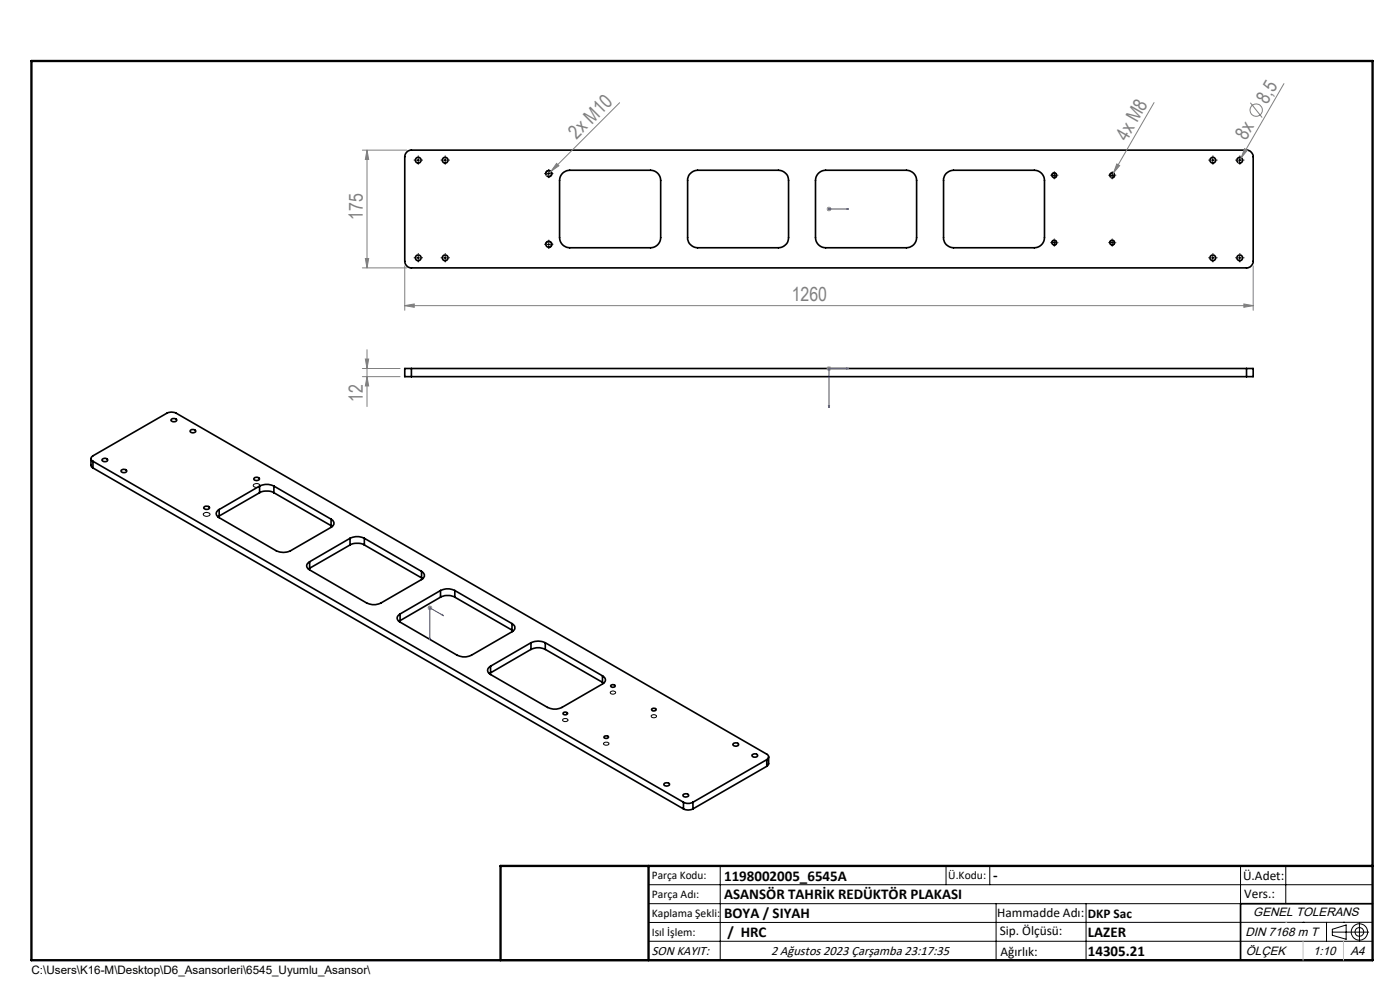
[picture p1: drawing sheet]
<svg xmlns="http://www.w3.org/2000/svg" width="297mm" height="210mm" viewBox="0 0 297 210" stroke-linecap="round" stroke-linejoin="round" font-family="sans-serif">
<g fill="none" stroke="#000" stroke-width=".35">
<path d="M86.3 32.3l.7-.5h177.4a1.45 1.45 0 0 1 1.5 1.5v22.1a1.45 1.45 0 0 1-1.5 1.4h-177.1a1.45 1.45 0 0 1-1.4-1.4v-22.1l.1-.6zM119.3 36.8l.9-.6 .7-.1h17.1a2.17 2.17 0 0 1 2.2 2.2v12.1a2.17 2.17 0 0 1-2.2 2.2h-17.1a2.17 2.17 0 0 1-2.2-2.2v-12.1l.1-.7zM146.3 37l.7-.6 1-.3h17.1a2.17 2.17 0 0 1 2.2 2.2v12.1a2.17 2.17 0 0 1-2.2 2.2h-17.1a2.17 2.17 0 0 1-2.1-2.2v-12.5zM173.6 36.8l.9-.6 .7-.1h17.1a2.17 2.17 0 0 1 2.2 2.2v12.1a2.17 2.17 0 0 1-2.2 2.2h-17.1a2.17 2.17 0 0 1-2.2-2.2v-12.1l.1-.7zM200.8 36.8l.8-.6 .7-.1h17.1a2.17 2.17 0 0 1 2.2 2.2v12.1a2.17 2.17 0 0 1-2.2 2.2h-17.1a2.11 2.11 0 0 1-2.1-2.2v-12.5zM87.3 78.2h-1.4v1.7h1.4M87.3 78.2v1.7M87.3 78.2h177.1M87.3 79.9h177.1M264.4 78.2h1.5v1.7h-1.5M264.4 78.2v1.7M19.3 97.3v1.4l.4 .6"/>
<path d="M19.7 97.9a.61 .61 0 0 1-.4-.6 .61 .61 0 0 1 .4-.6l15.7-9a2.17 2.17 0 0 1 2 0l125.3 72.3a.63 .63 0 0 1 .4 .6 .63 .63 0 0 1-.4 .5M19.7 97.9l125.3 72.3M19.7 97.9v1.4M19.7 99.3l125.3 72.3M21.7 97.4a.59 .59 0 0 1 .7-.2 .59 .59 0 0 1 .4 .5 .64 .64 0 0 1-.6 .3 .64 .64 0 0 1-.5-.5zM25.8 99.7a.61 .61 0 0 1 .6-.2 .61 .61 0 0 1 .4 .5 .67 .67 0 0 1-1.1-.2zM36.4 88.9a.75 .75 0 0 1 1.1 .3 .69 .69 0 0 1-1.2-.2zM40.4 91.3a.61 .61 0 0 1 .7-.2 .61 .61 0 0 1 .4 .5 .66 .66 0 0 1-1.1-.2zM43.3 107.5a.75 .75 0 0 1 1.2 .3 .69 .69 0 0 1-1.2-.2zM46.5 108.1a.91 .91 0 0 0-.6 .8 .91 .91 0 0 0 .6 .9l12.1 7a3.4 3.4 0 0 0 3 0l8.6-4.9a.92 .92 0 0 0 .6-.9 .92 .92 0 0 0-.6-.9M46.5 109.5l-.3 .1M46.5 108.1v1.4"/>
<path d="M53.9 101.5a.68 .68 0 0 1 1.1 .1 .64 .64 0 0 1-.6 .3 .64 .64 0 0 1-.5-.4zM55.1 103.1a3.4 3.4 0 0 1 3 0M55.1 104.5a3.4 3.4 0 0 1 3 0M55.1 103.1l-8.6 5M55.1 103.1v1.4M55.1 104.5l-8.6 5M58.1 103.1l12.1 7M58.1 104.5l12.1 7M58.1 103.1v1.4M65.7 119.2a.91 .91 0 0 0-.6 .8 .91 .91 0 0 0 .6 .9l12.1 7a3.4 3.4 0 0 0 3 0l8.6-5a.92 .92 0 0 0 .6-.8 .92 .92 0 0 0-.6-.9M65.7 119.2v1.3M70.2 111.5l.3 .2"/>
<path d="M70.2 110.1v1.4M74.3 114.2a3.4 3.4 0 0 1 3 0M74.3 115.6a3.4 3.4 0 0 1 3 0M74.3 114.2l-8.6 5M74.3 114.2v1.4M74.3 115.6l-8.6 4.9M77.3 114.2l12.1 7M77.3 115.6l12.1 7M77.3 114.2v1.4M65.7 120.5l-.3 .2M84.9 130.2a.91 .91 0 0 0-.7 .9 .91 .91 0 0 0 .7 .9l12.1 7a3.4 3.4 0 0 0 3 0l8.6-5a.92 .92 0 0 0 .6-.9 .92 .92 0 0 0-.6-.8M84.9 131.6l-.3 .2"/>
<path d="M84.9 130.2v1.4M89.4 122.6l.3 .2M89.4 121.2v1.4M93.5 125.3a3.4 3.4 0 0 1 3 0M93.5 126.7a3.4 3.4 0 0 1 3 0M93.5 125.3l-8.6 4.9M93.5 125.3v1.4M93.5 126.7l-8.6 4.9M96.5 125.3l12.1 7M96.5 125.3v1.4M96.5 126.7l12.1 7M108.6 133.7l.3 .1"/>
<path d="M108.6 132.3v1.4M112.6 136.3a3.4 3.4 0 0 1 3.1 0M112.6 137.8a3.4 3.4 0 0 1 3.1 0M112.6 136.3l-8.5 5M112.6 136.3v1.5M112.6 137.8l-8.5 4.9M115.7 136.3l12.1 7.1M115.7 136.3v1.5M115.7 137.8l12.1 6.9M104.1 141.3a.93 .93 0 0 0-.7 .9 .93 .93 0 0 0 .7 .9l12.1 7a3.4 3.4 0 0 0 3 0l8.6-5a.91 .91 0 0 0 .6-.9 .91 .91 0 0 0-.6-.8M104.1 142.7l-.3 .2M104.1 141.3v1.4"/>
<path d="M119.6 151.2a.45 .45 0 0 1 .5-.1 .45 .45 0 0 1 .2 .4 .48 .48 0 0 1-.5 .1 .48 .48 0 0 1-.3-.4zM127.8 144.7l.3 .2M127.8 143.4v1.3M128.2 156.2a.44 .44 0 0 1 .5-.2 .44 .44 0 0 1 .3 .5 .49 .49 0 0 1-.8-.2zM129.6 145.4a.48 .48 0 0 1 .5-.2 .48 .48 0 0 1 .4 .5 .51 .51 0 0 1-.6 .1 .51 .51 0 0 1-.3-.4zM138.3 150.4a.48 .48 0 0 1 .5-.2 .48 .48 0 0 1 .3 .5 .51 .51 0 0 1-.5 .1 .51 .51 0 0 1-.3-.4zM155.6 157.8a.58 .58 0 0 1 .6-.3 .58 .58 0 0 1 .4 .6 .66 .66 0 0 1-1.1-.3zM140.9 166.2a.61 .61 0 0 1 .7-.2 .61 .61 0 0 1 .4 .5 .66 .66 0 0 1-1.1-.2zM144.9 168.6a.65 .65 0 0 1 .6-.2 .65 .65 0 0 1 .6 .5 .69 .69 0 0 1-1.2-.3zM145 170.2a2.17 2.17 0 0 0 2 0M145 171.6a2.17 2.17 0 0 0 2 0M145 170.2v1.4"/>
<path d="M147 170.2v1.4M159.6 160.1a.61 .61 0 0 1 .7-.2 .61 .61 0 0 1 .4 .5 .59 .59 0 0 1-.7 .3 .59 .59 0 0 1-.4-.6zM162.7 161.1l-15.7 9.1M162.7 161.1v1.5M162.7 162.6l-15.7 9M163.1 160.5v1.6l-.4 .5M291.2 191.7h-28v12M106.2 203.7h185"/>
<circle cx="88.7" cy="34" r=".61"/>
<circle cx="94.4" cy="34" r=".61"/>
<circle cx="116.4" cy="36.8" r=".61"/>
<circle cx="223.6" cy="37.2" r=".48"/>
<circle cx="235.9" cy="37.2" r=".49"/>
<circle cx="257.3" cy="34" r=".61"/>
<circle cx="263" cy="34" r=".61"/>
<circle cx="88.7" cy="54.7" r=".61"/>
<circle cx="94.4" cy="54.7" r=".61"/>
<circle cx="116.4" cy="51.8" r=".61"/>
<circle cx="223.6" cy="51.5" r=".48"/>
<circle cx="235.9" cy="51.5" r=".49"/>
<circle cx="257.3" cy="54.7" r=".61"/>
<circle cx="263" cy="54.7" r=".61"/>
</g>
<g fill="none" stroke="#808080" stroke-width=".21">
<path d="M272.4 17.7l-9.1 15.8M76.9 31.8h9.4M77.9 31.8l.3 2h-.7zM77.9 31.8v25M118.1 34.7l.5 .5-1.7 1.1zM131.4 21.8l-15.5 15.6M236.2 36.7l-.5 1M236.9 34.8l.6 .3-1.3 1.6zM244.8 21.8l-8.6 14.9M263.3 33.5l-.6 1M264 31.5l.6 .4-1.3 1.6zM265.3 21.8l2.5 3.1"/>
<path d="M76.9 56.8h9.4M77.5 54.8h.7l-.3 2zM85.9 56.4v9.4M175.4 44.3h1M175.5 44l.7 .7M175.9 43.8v1M176.2 44l-.7 .7M265.9 56.4v9.4M76.9 78.2h8M76.9 79.9h8M77.5 76.2h.7l-.3 2zM77.9 79.9l.3 2h-.7z"/>
<path d="M77.9 74.2v12M85.9 64.8l2-.3v.7zM85.9 64.8h180M175.4 78.2h1M175.5 77.8l.7 .7M175.9 77.7v1M176.2 77.8l-.7 .7M263.9 64.5l2 .3-2 .4zM90.7 128.9h1M90.8 128.6l.7 .7M91.2 128.4v1M91.5 128.6l-.7 .7"/>
<circle cx="266.5" cy="23.3" r="1.31"/>
</g>
<g fill="none" stroke="#000" stroke-width=".21">
<path d="M88.4 34h.7M88.7 33.6v.8M94.1 34h.7M94.4 33.6v.8M115.7 37a.72 .72 0 0 1 .6-.9 .72 .72 0 0 1 .8 .8 .72 .72 0 0 1-.9 .6M116.1 36.8h.7M116.4 36.5v.7M223.1 37.4a.57 .57 0 0 1 .5-.8 .57 .57 0 0 1 .6 .6 .57 .57 0 0 1-.7 .5M223.3 37.2h.7M223.7 36.8v.8M235.4 37.4a.57 .57 0 0 1 .4-.8 .57 .57 0 0 1 .7 .6 .57 .57 0 0 1-.7 .5M235.6 37.2h.7"/>
<path d="M235.9 36.8v.8M256.9 34h.7M257.3 33.6v.8M262.6 34h.7M263 33.6v.8M88.4 54.7h.7M88.7 54.3v.8M94.1 54.7h.7M94.4 54.3v.8M115.7 52a.72 .72 0 0 1 .6-.9 .72 .72 0 0 1 .8 .8 .72 .72 0 0 1-.9 .6M116.1 51.8h.7M116.4 51.5v.7"/>
<path d="M223.1 51.6a.57 .57 0 0 1 .5-.7 .57 .57 0 0 1 .6 .6 .57 .57 0 0 1-.7 .5M223.3 51.5h.7M223.7 51.1v.7M235.4 51.6a.57 .57 0 0 1 .4-.7 .57 .57 0 0 1 .7 .6 .57 .57 0 0 1-.7 .5M235.6 51.5h.7M235.9 51.1v.7M256.9 54.7h.7M257.3 54.3v.8M262.6 54.7h.7M263 54.3v.8M43.1 109a.8 .8 0 0 1 1.4 .2 .76 .76 0 0 1-.7 .3 .76 .76 0 0 1-.7-.5zM53.8 102.8a.8 .8 0 0 1 1.3 .3 .82 .82 0 0 1-1.4-.2z"/>
<path d="M119.5 152.5l.4-.1a.37 .37 0 0 1 .6 .3 .37 .37 0 0 1-.5 .4l-.3-.1a.28 .28 0 0 1-.3-.1 .28 .28 0 0 1 .1-.4zM128.1 157.6a.59 .59 0 0 1 .6-.2 .59 .59 0 0 1 .5 .5 .63 .63 0 0 1-1.1-.2zM129.5 146.8a.59 .59 0 0 1 .6-.2 .59 .59 0 0 1 .5 .4 .58 .58 0 0 1-.7 .3 .58 .58 0 0 1-.4-.5zM138.3 151.7a.53 .53 0 0 1 .6-.1 .53 .53 0 0 1 .3 .5 .58 .58 0 0 1-.6 .2 .58 .58 0 0 1-.4-.5zM137.6 187.7h153.6M137.6 191.7h153.6M137.6 199.7h153.6M152.8 183.7v20M200.7 183.7v4M210 183.7v4M211.3 191.7v12M230.4 191.7v12"/>
<path d="M263.2 183.7v20M272.8 183.7v8M276.4 195.6h.1M281.4 195.6v4.1M282.6 197.7h7.8M282.6 197.1l3-.9v3l-3-.8zM285 195.6h.1M288.4 195.8v3.8M291.2 195.6l-153.6 .1"/>
<circle cx="288.4" cy="197.7" r="1.74"/>
<circle cx="288.4" cy="197.7" r=".93"/>
</g>
<path d="M175.8 44.3h.2zM175.9 44.3h.1M175.9 44.3h4.1M180 44.3h-.4h.4M179.6 78.1l.4 .1-.4 .1zM180 78.2h-4.1v8.3M175.8 86.1h.2l-.1 .4zM91.1 135.3l.2 .1-.1 .3zM93.8 130.4l.3 .2-.3-.1zM94.1 130.6l-2.9-1.7v6.8" fill="none" stroke="#00f" stroke-width=".21"/>
<g fill="none" stroke="#000" stroke-width=".21" stroke-dasharray="15.2 1.3 1.3 1.3" stroke-linecap="butt">
<path d="M88 34h-.2M88.7 33.2v-.2M88.7 34.7v.2M89.5 34h.2M93.7 34h-.2M94.5 33.2v-.2M94.5 34.7v.2M95.2 34h.2M115.7 36.8h-.2M116.4 36.1v-.2M116.4 37.5v.3M117.1 36.8h.3"/>
<path d="M223 37.2h-.2M223.7 36.5v-.2M223.7 37.9v.1M224.4 37.2h.1M235.2 37.2h-.1M236 36.5v-.2M236 37.9v.1M236.7 37.2h.1M256.6 34h-.3M257.3 33.2v-.2M257.3 34.7v.2M258 34h.3"/>
<path d="M262.3 34h-.2M263 33.2v-.2M263 34.7v.2M263.7 34h.3M88 54.7h-.2M88.7 54v-.3M88.7 55.4v.2M89.5 54.7h.2M93.7 54.7h-.2M94.5 54v-.3M94.5 55.4v.2M95.2 54.7h.2"/>
<path d="M115.7 51.8h-.2M116.4 51.1v-.2M116.4 52.5v.3M117.1 51.8h.3M223 51.5h-.2M223.7 50.7v-.1M223.7 52.2v.1M224.4 51.5h.1M235.2 51.5h-.1M236 50.7v-.1M236 52.2v.1M236.7 51.5h.1"/>
<path d="M256.6 54.7h-.3M257.3 54v-.3M257.3 55.4v.2M258 54.7h.3M262.3 54.7h-.2M263 54v-.3M263 55.4v.2M263.7 54.7h.3"/>
</g>
<path d="M6.7 12.9h284.5v190.8h-284.5zM137.6 183.7v20M291.2 183.7h-185v20" fill="none" stroke="#000" stroke-width=".5"/>
<path d="M272.8 195.6h.1M276.4 199.7v4M285 199.7v4" fill="none" stroke="#c0c0c0" stroke-width=".21"/>
<g fill="#00f">
<path d="M179.6 44.3h.4zM175.8 44.3h.2z"/>
<path d="M179.6 78.1v.2l.4-.1zM175.8 86.1l.1 .4 .1-.4z"/>
<path d="M93.8 130.4v.1l.3 .1zM91.1 135.3l.1 .4 .1-.3z"/>
</g>
<g fill="#808080">
<path d="M118.1 34.7l.5 .5-1.7 1.1z"/>
<path d="M236.9 34.8l.6 .3-1.3 1.6z"/>
<path d="M264 31.5l.6 .4-1.3 1.6z"/>
<path d="M85.9 64.8l2-.3v.7zM263.9 64.5l2 .3-2 .4z"/>
<path d="M77.9 31.8l.3 2h-.7zM77.5 54.8h.7l-.3 2zM77.5 76.2h.7l-.3 2zM77.9 79.9l.3 2h-.7z"/>
</g>
<g font-size="4.1" fill="#808080">
<text x="268.8" y="22.2" transform="rotate(-60 268.8 22.2)">8,5</text>
<text x="122.3" y="29.6" transform="rotate(-45 122.3 29.6)">2x M10</text>
<text x="264.3" y="29.9" transform="rotate(-60 264.3 29.9)">8x</text>
<text x="239" y="30.1" transform="rotate(-60 239 30.1)">4x M8</text>
<text x="77" y="46.7" transform="rotate(-90 77 46.7)">175</text>
<text x="168" y="63.9">1260</text>
<text x="77" y="85.3" transform="rotate(-90 77 85.3)">12</text>
</g>
<g font-size="3.2">
<text x="153.6" y="186.8">1198002005_6545A</text>
<text x="153.6" y="190.8">ASANSÖR TAHRİK REDÜKTÖR PLAKASI</text>
<text x="210.7" y="186.6">-</text>
<text x="153.6" y="194.8">BOYA / SIYAH</text>
<text x="154.3" y="198.8">/ HRC</text>
<text x="230.8" y="198.7">LAZER</text>
<text x="230.8" y="202.8">14305.21</text>
</g>
<g font-size="2.8">
<text x="263.7" y="186.7">Ü.Adet:</text>
<text x="263.9" y="190.5">Vers.:</text>
<text x="211.5" y="194.5">Hammadde Adı:</text>
<text x="230.8" y="194.7">DKP Sac</text>
<text x="138.3" y="202.6">SON KAYIT:</text>
<text x="163.6" y="202.6">2 Ağustos 2023 Çarşamba 23:17:35</text>
<text x="212.1" y="198.4">Sip. Ölçüsü:</text>
<text x="212.2" y="202.7">Ağırlık:</text>
</g>
<g font-size="2.6">
<text x="265.9" y="194.4">GENEL TOLERANS</text>
<text x="264.2" y="198.5">DIN 7168 m T</text>
<text x="264.3" y="202.6">ÖLÇEK</text>
<text x="278.5" y="202.6">1:10</text>
<text x="286.5" y="202.6">A4</text>
</g>
<g font-size="2.5">
<text x="138.3" y="186.4">Parça Kodu:</text>
<text x="138.3" y="190.5">Parça Adı:</text>
<text x="201.2" y="186.5">Ü.Kodu:</text>
<text x="138.3" y="194.5">Kaplama Şekli:</text>
<text x="138.3" y="198.6">Isıl İşlem:</text>
<text x="6.7" y="206.7">C:\Users\K16-M\Desktop\D6_Asansorleri\6545_Uyumlu_Asansor\</text>
</g>
</svg>
